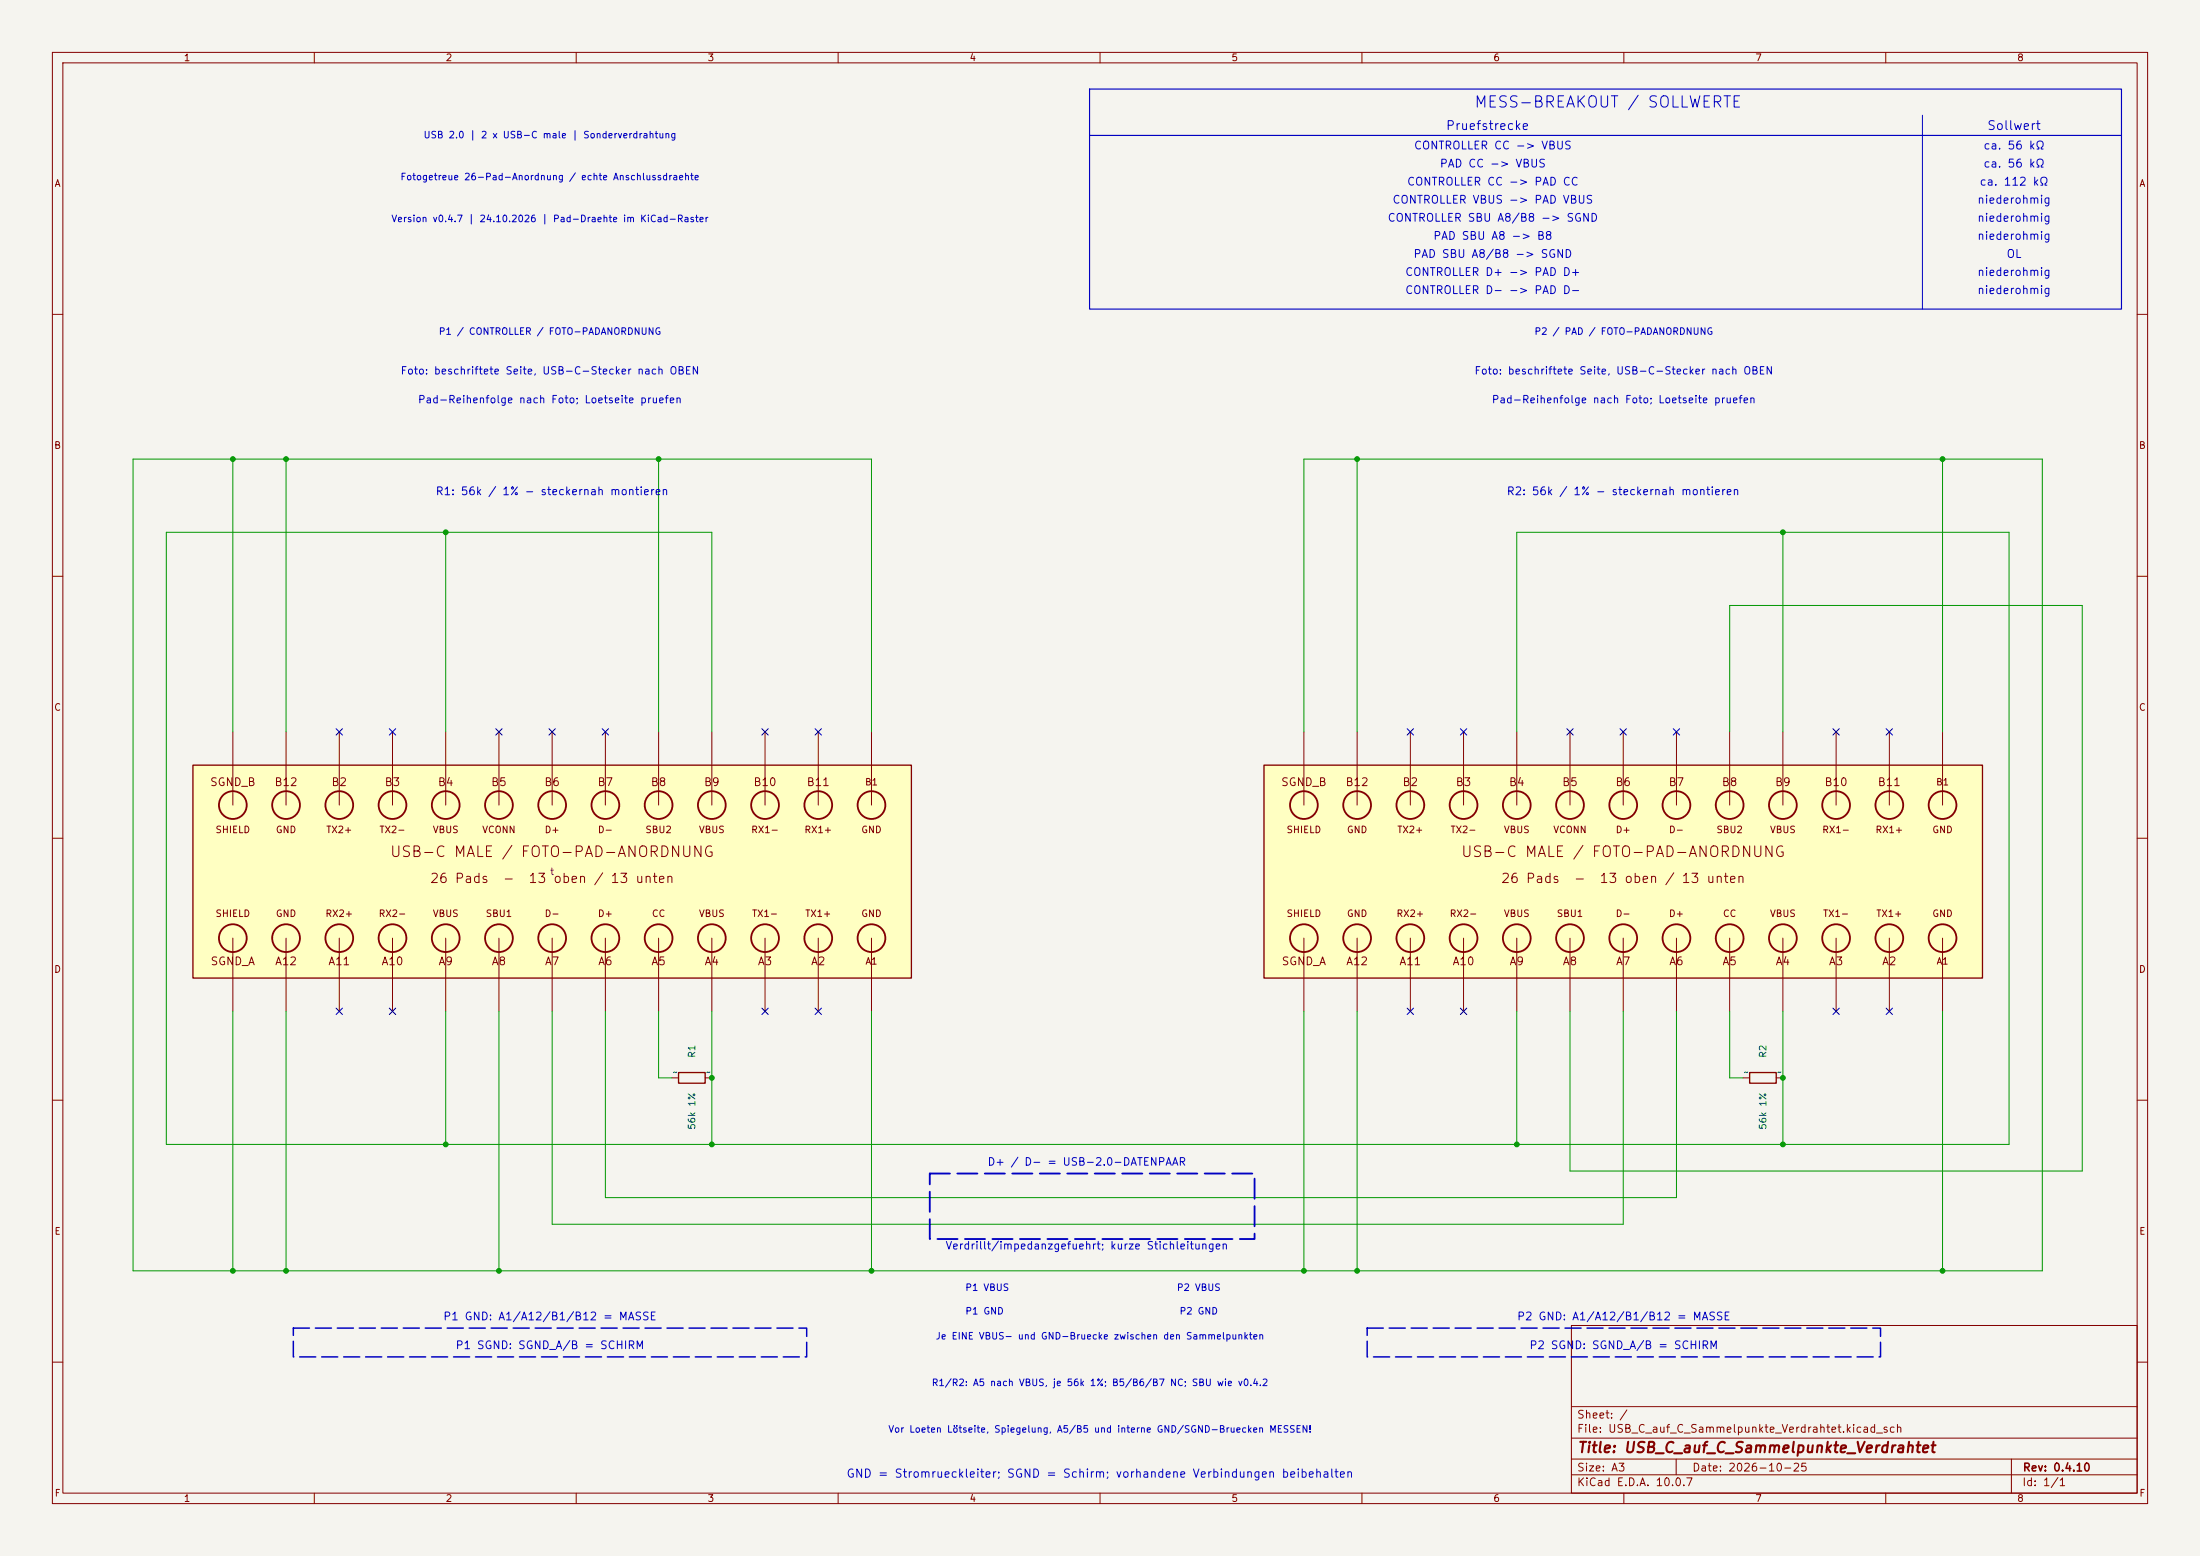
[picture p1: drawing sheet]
(kicad_sch
 (version 20260306)
 (generator "eeschema")
 (generator_version "10.0")
 (paper "A3")
 (title_block
  (title "USB_C_auf_C_Sammelpunkte_Verdrahtet")
  (date "2026-10-25")
  (rev "0.4.10"))
 (lib_symbols
  (symbol "Device:R"
   (pin_numbers (hide yes))
   (pin_names (offset 0)) (exclude_from_sim no) (in_bom yes) (on_board yes)
   (property "Reference" "R" (at 2.032 0 90) (effects (font (size 1.27 1.27))))
   (property "Value" "R" (at 0 0 90) (effects (font (size 1.27 1.27))))
   (property "Footprint" "" (at 0 0 90) (effects (font (size 1.27 1.27)) (hide yes)))
   (property "Datasheet" "~" (at 0 0 90) (effects (font (size 1.27 1.27)) (hide yes)))
   (property "Description" "Resistor" (at 0 0 90) (effects (font (size 1.27 1.27)) (hide yes)))
   (symbol "R_0_1"
    (rectangle (start -1.016 2.54) (end 1.016 -2.54) (stroke (width 0.254) (type default)) (fill (type none))))
   (symbol "R_1_1"
    (pin passive line (at 0 3.81 270) (length 1.27) (name "~" (effects (font (size 1.27 1.27)))) (number "1" (effects (font (size 1.27 1.27)))))
    (pin passive line (at 0 -3.81 90) (length 1.27) (name "~" (effects (font (size 1.27 1.27)))) (number "2" (effects (font (size 1.27 1.27)))))))
  (symbol "USB_C_Breakout_Original26:Male_26_Pads_Originalanordnung"
   (pin_numbers (hide yes))
   (pin_names
    (offset 1.016) (hide yes)) (exclude_from_sim no) (in_bom no) (on_board no)
   (in_pos_files yes)
   (duplicate_pin_numbers_are_jumpers no)
   (property "Reference" "P" (at 0 29.32 0) (show_name no) (do_not_autoplace no) (effects (font (size 1.27 1.27))))
   (property "Value" "Male_26_Pads_Originalanordnung" (at 0 26.32 0) (show_name no) (do_not_autoplace no) (effects (font (size 1.27 1.27))))
   (property "Footprint" "" (at 0 0 0) (show_name no) (do_not_autoplace no) (hide yes) (effects (font (size 1.27 1.27))))
   (property "Datasheet" "" (at 0 0 0) (show_name no) (do_not_autoplace no) (hide yes) (effects (font (size 1.27 1.27))))
   (property "Description" "" (at 0 0 0) (show_name no) (do_not_autoplace no) (hide yes) (effects (font (size 1.27 1.27))))
   (symbol "Male_26_Pads_Originalanordnung_0_1"
    (rectangle (start -68.58 20.32) (end 68.58 -20.32) (stroke (width 0.254) (type default)) (fill (type background)))
    (circle (center -60.96 12.7) (radius 2.65) (stroke (width 0.35) (type default)) (fill (type none)))
    (circle (center -60.96 -12.7) (radius 2.65) (stroke (width 0.35) (type default)) (fill (type none)))
    (circle (center -50.8 12.7) (radius 2.65) (stroke (width 0.35) (type default)) (fill (type none)))
    (circle (center -50.8 -12.7) (radius 2.65) (stroke (width 0.35) (type default)) (fill (type none)))
    (circle (center -40.64 12.7) (radius 2.65) (stroke (width 0.35) (type default)) (fill (type none)))
    (circle (center -40.64 -12.7) (radius 2.65) (stroke (width 0.35) (type default)) (fill (type none)))
    (circle (center -30.48 12.7) (radius 2.65) (stroke (width 0.35) (type default)) (fill (type none)))
    (circle (center -30.48 -12.7) (radius 2.65) (stroke (width 0.35) (type default)) (fill (type none)))
    (circle (center -20.32 12.7) (radius 2.65) (stroke (width 0.35) (type default)) (fill (type none)))
    (circle (center -20.32 -12.7) (radius 2.65) (stroke (width 0.35) (type default)) (fill (type none)))
    (circle (center -10.16 12.7) (radius 2.65) (stroke (width 0.35) (type default)) (fill (type none)))
    (circle (center -10.16 -12.7) (radius 2.65) (stroke (width 0.35) (type default)) (fill (type none)))
    (circle (center 0 12.7) (radius 2.65) (stroke (width 0.35) (type default)) (fill (type none)))
    (circle (center 0 -12.7) (radius 2.65) (stroke (width 0.35) (type default)) (fill (type none)))
    (circle (center 10.16 12.7) (radius 2.65) (stroke (width 0.35) (type default)) (fill (type none)))
    (circle (center 10.16 -12.7) (radius 2.65) (stroke (width 0.35) (type default)) (fill (type none)))
    (circle (center 20.32 12.7) (radius 2.65) (stroke (width 0.35) (type default)) (fill (type none)))
    (circle (center 20.32 -12.7) (radius 2.65) (stroke (width 0.35) (type default)) (fill (type none)))
    (circle (center 30.48 12.7) (radius 2.65) (stroke (width 0.35) (type default)) (fill (type none)))
    (circle (center 30.48 -12.7) (radius 2.65) (stroke (width 0.35) (type default)) (fill (type none)))
    (circle (center 40.64 12.7) (radius 2.65) (stroke (width 0.35) (type default)) (fill (type none)))
    (circle (center 40.64 -12.7) (radius 2.65) (stroke (width 0.35) (type default)) (fill (type none)))
    (circle (center 50.8 12.7) (radius 2.65) (stroke (width 0.35) (type default)) (fill (type none)))
    (circle (center 50.8 -12.7) (radius 2.65) (stroke (width 0.35) (type default)) (fill (type none)))
    (circle (center 60.96 12.7) (radius 2.65) (stroke (width 0.35) (type default)) (fill (type none)))
    (circle (center 60.96 -12.7) (radius 2.65) (stroke (width 0.35) (type default)) (fill (type none)))
    (text "SGND_B" (at -60.96 17.1 0) (effects (font (size 1.5 1.5))))
    (text "SHIELD" (at -60.96 8 0) (effects (font (size 1.27 1.27))))
    (text "SHIELD" (at -60.96 -8 0) (effects (font (size 1.27 1.27))))
    (text "SGND_A" (at -60.96 -17.1 0) (effects (font (size 1.5 1.5))))
    (text "B12" (at -50.8 17.1 0) (effects (font (size 1.5 1.5))))
    (text "GND" (at -50.8 8 0) (effects (font (size 1.27 1.27))))
    (text "GND" (at -50.8 -8 0) (effects (font (size 1.27 1.27))))
    (text "A12" (at -50.8 -17.1 0) (effects (font (size 1.5 1.5))))
    (text "B2" (at -40.64 17.1 0) (effects (font (size 1.5 1.5))))
    (text "TX2+" (at -40.64 8 0) (effects (font (size 1.27 1.27))))
    (text "RX2+" (at -40.64 -8 0) (effects (font (size 1.27 1.27))))
    (text "A11" (at -40.64 -17.1 0) (effects (font (size 1.5 1.5))))
    (text "B3" (at -30.48 17.1 0) (effects (font (size 1.5 1.5))))
    (text "TX2-" (at -30.48 8 0) (effects (font (size 1.27 1.27))))
    (text "RX2-" (at -30.48 -8 0) (effects (font (size 1.27 1.27))))
    (text "A10" (at -30.48 -17.1 0) (effects (font (size 1.5 1.5))))
    (text "B4" (at -20.32 17.1 0) (effects (font (size 1.5 1.5))))
    (text "VBUS" (at -20.32 8 0) (effects (font (size 1.27 1.27))))
    (text "VBUS" (at -20.32 -8 0) (effects (font (size 1.27 1.27))))
    (text "A9" (at -20.32 -17.1 0) (effects (font (size 1.5 1.5))))
    (text "B5" (at -10.16 17.1 0) (effects (font (size 1.5 1.5))))
    (text "VCONN" (at -10.16 8 0) (effects (font (size 1.27 1.27))))
    (text "SBU1" (at -10.16 -8 0) (effects (font (size 1.27 1.27))))
    (text "A8" (at -10.16 -17.1 0) (effects (font (size 1.5 1.5))))
    (text "B6" (at 0 17.1 0) (effects (font (size 1.5 1.5))))
    (text "D+" (at 0 8 0) (effects (font (size 1.27 1.27))))
    (text "USB-C MALE / FOTO-PAD-ANORDNUNG" (at 0 3.81 0) (effects (font (size 2.032 2.032))))
    (text "26 Pads  -  13 oben / 13 unten" (at 0 -1.27 0) (effects (font (size 1.778 1.778))))
    
    (text "D-" (at 0 -8 0) (effects (font (size 1.27 1.27))))
    (text "A7" (at 0 -17.1 0) (effects (font (size 1.5 1.5))))
    (text "B7" (at 10.16 17.1 0) (effects (font (size 1.5 1.5))))
    (text "D-" (at 10.16 8 0) (effects (font (size 1.27 1.27))))
    (text "D+" (at 10.16 -8 0) (effects (font (size 1.27 1.27))))
    (text "A6" (at 10.16 -17.1 0) (effects (font (size 1.5 1.5))))
    (text "B8" (at 20.32 17.1 0) (effects (font (size 1.5 1.5))))
    (text "SBU2" (at 20.32 8 0) (effects (font (size 1.27 1.27))))
    (text "CC" (at 20.32 -8 0) (effects (font (size 1.27 1.27))))
    (text "A5" (at 20.32 -17.1 0) (effects (font (size 1.5 1.5))))
    (text "B9" (at 30.48 17.1 0) (effects (font (size 1.5 1.5))))
    (text "VBUS" (at 30.48 8 0) (effects (font (size 1.27 1.27))))
    (text "VBUS" (at 30.48 -8 0) (effects (font (size 1.27 1.27))))
    (text "A4" (at 30.48 -17.1 0) (effects (font (size 1.5 1.5))))
    (text "B10" (at 40.64 17.1 0) (effects (font (size 1.5 1.5))))
    (text "RX1-" (at 40.64 8 0) (effects (font (size 1.27 1.27))))
    (text "TX1-" (at 40.64 -8 0) (effects (font (size 1.27 1.27))))
    (text "A3" (at 40.64 -17.1 0) (effects (font (size 1.5 1.5))))
    (text "B11" (at 50.8 17.1 0) (effects (font (size 1.5 1.5))))
    (text "RX1+" (at 50.8 8 0) (effects (font (size 1.27 1.27))))
    (text "TX1+" (at 50.8 -8 0) (effects (font (size 1.27 1.27))))
    (text "A2" (at 50.8 -17.1 0) (effects (font (size 1.5 1.5))))
    (text "B1" (at 60.96 17.1 0) (effects (font (size 1.25 1.25))))
    (text "GND" (at 60.96 8 0) (effects (font (size 1.27 1.27))))
    (text "GND" (at 60.96 -8 0) (effects (font (size 1.27 1.27))))
    (text "A1" (at 60.96 -17.1 0) (effects (font (size 1.25 1.25)))))
   (symbol "Male_26_Pads_Originalanordnung_1_1"
    (pin passive line (at 60.96 -26.67 90) (length 13.97) (name "GND" (effects (font (size 1.016 1.016)))) (number "A1" (effects (font (size 1.016 1.016)))))
    (pin passive line (at 50.8 -26.67 90) (length 13.97) (name "TX1+" (effects (font (size 1.016 1.016)))) (number "A2" (effects (font (size 1.016 1.016)))))
    (pin passive line (at 40.64 -26.67 90) (length 13.97) (name "TX1-" (effects (font (size 1.016 1.016)))) (number "A3" (effects (font (size 1.016 1.016)))))
    (pin passive line (at 30.48 -26.67 90) (length 13.97) (name "VBUS" (effects (font (size 1.016 1.016)))) (number "A4" (effects (font (size 1.016 1.016)))))
    (pin passive line (at 20.32 -26.67 90) (length 13.97) (name "CC" (effects (font (size 1.016 1.016)))) (number "A5" (effects (font (size 1.016 1.016)))))
    (pin passive line (at 10.16 -26.67 90) (length 13.97) (name "D+" (effects (font (size 1.016 1.016)))) (number "A6" (effects (font (size 1.016 1.016)))))
    (pin passive line (at 0 -26.67 90) (length 13.97) (name "D-" (effects (font (size 1.016 1.016)))) (number "A7" (effects (font (size 1.016 1.016)))))
    (pin passive line (at -10.16 -26.67 90) (length 13.97) (name "SBU1" (effects (font (size 1.016 1.016)))) (number "A8" (effects (font (size 1.016 1.016)))))
    (pin passive line (at -20.32 -26.67 90) (length 13.97) (name "VBUS" (effects (font (size 1.016 1.016)))) (number "A9" (effects (font (size 1.016 1.016)))))
    (pin passive line (at -30.48 -26.67 90) (length 13.97) (name "RX2-" (effects (font (size 1.016 1.016)))) (number "A10" (effects (font (size 1.016 1.016)))))
    (pin passive line (at -40.64 -26.67 90) (length 13.97) (name "RX2+" (effects (font (size 1.016 1.016)))) (number "A11" (effects (font (size 1.016 1.016)))))
    (pin passive line (at -50.8 -26.67 90) (length 13.97) (name "GND" (effects (font (size 1.016 1.016)))) (number "A12" (effects (font (size 1.016 1.016)))))
    (pin passive line (at 60.96 26.67 270) (length 13.97) (name "GND" (effects (font (size 1.016 1.016)))) (number "B1" (effects (font (size 1.016 1.016)))))
    (pin passive line (at -40.64 26.67 270) (length 13.97) (name "TX2+" (effects (font (size 1.016 1.016)))) (number "B2" (effects (font (size 1.016 1.016)))))
    (pin passive line (at -30.48 26.67 270) (length 13.97) (name "TX2-" (effects (font (size 1.016 1.016)))) (number "B3" (effects (font (size 1.016 1.016)))))
    (pin passive line (at -20.32 26.67 270) (length 13.97) (name "VBUS" (effects (font (size 1.016 1.016)))) (number "B4" (effects (font (size 1.016 1.016)))))
    (pin passive line (at -10.16 26.67 270) (length 13.97) (name "VCONN" (effects (font (size 1.016 1.016)))) (number "B5" (effects (font (size 1.016 1.016)))))
    (pin passive line (at 0 26.67 270) (length 13.97) (name "D+" (effects (font (size 1.016 1.016)))) (number "B6" (effects (font (size 1.016 1.016)))))
    (pin passive line (at 10.16 26.67 270) (length 13.97) (name "D-" (effects (font (size 1.016 1.016)))) (number "B7" (effects (font (size 1.016 1.016)))))
    (pin passive line (at 20.32 26.67 270) (length 13.97) (name "SBU2" (effects (font (size 1.016 1.016)))) (number "B8" (effects (font (size 1.016 1.016)))))
    (pin passive line (at 30.48 26.67 270) (length 13.97) (name "VBUS" (effects (font (size 1.016 1.016)))) (number "B9" (effects (font (size 1.016 1.016)))))
    (pin passive line (at 40.64 26.67 270) (length 13.97) (name "RX1-" (effects (font (size 1.016 1.016)))) (number "B10" (effects (font (size 1.016 1.016)))))
    (pin passive line (at 50.8 26.67 270) (length 13.97) (name "RX1+" (effects (font (size 1.016 1.016)))) (number "B11" (effects (font (size 1.016 1.016)))))
    (pin passive line (at -50.8 26.67 270) (length 13.97) (name "GND" (effects (font (size 1.016 1.016)))) (number "B12" (effects (font (size 1.016 1.016)))))
    (pin passive line (at -60.96 -26.67 90) (length 13.97) (name "SHIELD" (effects (font (size 1.016 1.016)))) (number "SGND_A" (effects (font (size 1.016 1.016)))))
    (pin passive line (at -60.96 26.67 270) (length 13.97) (name "SHIELD" (effects (font (size 1.016 1.016)))) (number "SGND_B" (effects (font (size 1.016 1.016))))))
   (embedded_fonts no)))
 (text "P2 GND"
  (exclude_from_sim no)
  (at 228.854 250.5 0)
  (effects (font (size 1.27 1.27))))
 (text "P2 VBUS"
  (exclude_from_sim no)
  (at 228.854 246 0)
  (effects (font (size 1.27 1.27))))
 (text "Version v0.4.7 | 24.10.2026 | Pad-Draehte im KiCad-Raster"
  (exclude_from_sim no)
  (at 105 42 0)
  (effects (font (size 1.27 1.27))))
 (text "P1 / CONTROLLER / FOTO-PADANORDNUNG"
  (exclude_from_sim no)
  (at 105 63.5 0)
  (effects (font (size 1.27 1.27))))
 (text "P1 VBUS"
  (exclude_from_sim no)
  (at 188.468 246 0)
  (effects (font (size 1.27 1.27))))
 (text "R1/R2: A5 nach VBUS, je 56k 1%; B5/B6/B7 NC; SBU wie v0.4.2"
  (exclude_from_sim no)
  (at 210 264.16 0)
  (effects (font (size 1.27 1.27))))
 (text "Fotogetreue 26-Pad-Anordnung / echte Anschlussdraehte"
  (exclude_from_sim no)
  (at 105 34 0)
  (effects (font (size 1.27 1.27))))
 (text "Vor Loeten Lötseite, Spiegelung, A5/B5 und interne GND/SGND-Bruecken MESSEN!"
  (exclude_from_sim no)
  (at 210 273.05 0)
  (effects (font (size 1.27 1.27))))
 (text "Je EINE VBUS- und GND-Bruecke zwischen den Sammelpunkten"
  (exclude_from_sim no)
  (at 210 255.27 0)
  (effects (font (size 1.27 1.27))))
 (text "USB 2.0 | 2 x USB-C male | Sonderverdrahtung"
  (exclude_from_sim no)
  (at 105 26 0)
  (effects (font (size 1.27 1.27))))
 (text "P2 / PAD / FOTO-PADANORDNUNG"
  (exclude_from_sim no)
  (at 310 63.5 0)
  (effects (font (size 1.27 1.27))))
 (text "P1 GND"
  (exclude_from_sim no)
  (at 187.96 250.5 0)
  (effects (font (size 1.27 1.27))))
 
 
 
 
 
 
 
 
 
 
 
 
 
 
 
 
 
 
 
 
 
 
 
 
 
 
 
 
 
 
 
 
 
 
 
 
 
 
 
 
 
 
 
 
 
 
  
 
 
 
 
 
 
 
 
 
 
 
 
 
 
 
 
 
 
 
 
 
 
 
 
 
 
 
 
 
 
 
 
 
  
 
  
 
 
 
 
  
 
 
 
 
 
  
 
  
 
 
 
 
 
 
 
 
 
 
 
 (symbol
  (lib_id "USB_C_Breakout_Original26:Male_26_Pads_Originalanordnung")
  (at 105.41 166.37 0)
  (unit 1)
  (body_style 1)
  (exclude_from_sim no)
  (in_bom yes)
  (on_board yes)
  (in_pos_files yes)
  (dnp no)
  (property "Reference" "P1" (at 105.41 195.69 0) (hide yes) (show_name no) (do_not_autoplace no) (effects (font (size 1.27 1.27)) (justify left)))
  (property "Value" "USB-C-male-26Pads" (at 105.41 192.69 0) (hide yes) (show_name no) (do_not_autoplace no) (effects (font (size 1.27 1.27)) (justify left)))
  (property "Footprint" "" (at 105.41 166.37 0) (show_name no) (do_not_autoplace no) (effects (font (size 1.27 1.27))))
  (property "Datasheet" "" (at 105.41 166.37 0) (show_name no) (do_not_autoplace no) (effects (font (size 1.27 1.27))))
  (property "Description" "t" (at 105.41 166.37 0) (show_name no) (do_not_autoplace no) (effects (font (size 1.27 1.27))))
  (pin "A1")
  (pin "B12")
  (pin "A2")
  (pin "B11")
  (pin "A3")
  (pin "B10")
  (pin "A4")
  (pin "B9")
  (pin "A5")
  (pin "B8")
  (pin "A6")
  (pin "B7")
  (pin "A7")
  (pin "B6")
  (pin "A8")
  (pin "B5")
  (pin "A9")
  (pin "B4")
  (pin "A10")
  (pin "B3")
  (pin "A11")
  (pin "B2")
  (pin "A12")
  (pin "B1")
  (pin "SGND_A")
  (pin "SGND_B"))
 (symbol
  (lib_id "USB_C_Breakout_Original26:Male_26_Pads_Originalanordnung")
  (at 309.88 166.37 0)
  (unit 1)
  (body_style 1)
  (exclude_from_sim no)
  (in_bom yes)
  (on_board yes)
  (in_pos_files yes)
  (dnp no)
  (property "Reference" "P2" (at 309.88 195.69 0) (hide yes) (show_name no) (do_not_autoplace no) (effects (font (size 1.27 1.27)) (justify left)))
  (property "Value" "USB-C-male-26Pads / 2" (at 309.88 192.69 0) (hide yes) (show_name no) (do_not_autoplace no) (effects (font (size 1.27 1.27)) (justify left)))
  (property "Footprint" "" (at 309.88 166.37 0) (show_name no) (do_not_autoplace no) (effects (font (size 1.27 1.27))))
  (property "Datasheet" "" (at 309.88 166.37 0) (show_name no) (do_not_autoplace no) (effects (font (size 1.27 1.27))))
  (property "Description" "" (at 309.88 166.37 0) (show_name no) (do_not_autoplace no) (effects (font (size 1.27 1.27))))
  (pin "A1")
  (pin "B12")
  (pin "A2")
  (pin "B11")
  (pin "A3")
  (pin "B10")
  (pin "A4")
  (pin "B9")
  (pin "A5")
  (pin "B8")
  (pin "A6")
  (pin "B7")
  (pin "A7")
  (pin "B6")
  (pin "A8")
  (pin "B5")
  (pin "A9")
  (pin "B4")
  (pin "A10")
  (pin "B3")
  (pin "A11")
  (pin "B2")
  (pin "A12")
  (pin "B1")
  (pin "SGND_A")
  (pin "SGND_B"))
 
 
 
 
 
 
 
 
 
 
 
 
 
 
 
 (symbol
  (lib_id "Device:R")
  (at 132.08 205.74 90)
  (unit 1)
  (exclude_from_sim no)
  (in_bom yes)
  (on_board yes)
  (dnp no)
  (property "Reference" "R1" (at 132.08 200.66 0) (effects (font (size 1.27 1.27))))
  (property "Value" "56k 1%" (at 132.08 212.09 0) (effects (font (size 1.27 1.27))))
  (property "Footprint" "" (at 115.57 204.47 0) (effects (font (size 1.27 1.27)) (hide yes)))
  (property "Datasheet" "~" (at 115.57 204.47 0) (effects (font (size 1.27 1.27)) (hide yes)))
  (pin "1")
  (pin "2"))
 (symbol
  (lib_id "Device:R")
  (at 336.55 205.74 90)
  (unit 1)
  (exclude_from_sim no)
  (in_bom yes)
  (on_board yes)
  (dnp no)
  (property "Reference" "R2" (at 336.55 200.66 0) (effects (font (size 1.27 1.27))))
  (property "Value" "56k 1%" (at 336.55 212.09 0) (effects (font (size 1.27 1.27))))
  (property "Footprint" "" (at 320.04 204.47 0) (effects (font (size 1.27 1.27)) (hide yes)))
  (property "Datasheet" "~" (at 320.04 204.47 0) (effects (font (size 1.27 1.27)) (hide yes)))
  (pin "1")
  (pin "2"))
 
 
 
 
 
 
 
 
 
 
 
 
 
 
 
 
 
 
 
 (text "Foto: beschriftete Seite, USB-C-Stecker nach OBEN" (exclude_from_sim no) (at 105 71 0) (effects (font (size 1.42 1.42))))
 (text "Pad-Reihenfolge nach Foto; Loetseite pruefen" (exclude_from_sim no) (at 105 76.5 0) (effects (font (size 1.42 1.42))))
 (text "Foto: beschriftete Seite, USB-C-Stecker nach OBEN" (exclude_from_sim no) (at 310 71 0) (effects (font (size 1.42 1.42))))
 (text "Pad-Reihenfolge nach Foto; Loetseite pruefen" (exclude_from_sim no) (at 310 76.5 0) (effects (font (size 1.42 1.42))))
 (text "R1: 56k / 1% - steckernah montieren" (exclude_from_sim no) (at 105.41 94 0) (effects (font (size 1.5 1.5))))
 (text "R2: 56k / 1% - steckernah montieren" (exclude_from_sim no) (at 309.88 94 0) (effects (font (size 1.5 1.5))))
 (text "P1 GND: A1/A12/B1/B12 = MASSE" (exclude_from_sim no) (at 105 251.5 0) (effects (font (size 1.5 1.5))))
 (text "P1 SGND: SGND_A/B = SCHIRM" (exclude_from_sim no) (at 105 257 0) (effects (font (size 1.5 1.5))))
 (text "P2 GND: A1/A12/B1/B12 = MASSE" (exclude_from_sim no) (at 310 251.5 0) (effects (font (size 1.5 1.5))))
 (text "P2 SGND: SGND_A/B = SCHIRM" (exclude_from_sim no) (at 310 257 0) (effects (font (size 1.5 1.5))))
 (polyline (pts (xy 56 253.5) (xy 154 253.5) (xy 154 259) (xy 56 259) (xy 56 253.5)) (stroke (width 0.28) (type dash)) (fill (type none)))
 (polyline (pts (xy 261 253.5) (xy 359 253.5) (xy 359 259) (xy 261 259) (xy 261 253.5)) (stroke (width 0.28) (type dash)) (fill (type none)))
 (text "GND = Stromrueckleiter; SGND = Schirm; vorhandene Verbindungen beibehalten" (exclude_from_sim no) (at 210 281.5 0) (effects (font (size 1.58 1.58))))
 (text "D+ / D- = USB-2.0-DATENPAAR" (exclude_from_sim no) (at 207.5 222 0) (effects (font (size 1.46 1.46))))
 (text "Verdrillt/impedanzgefuehrt; kurze Stichleitungen" (exclude_from_sim no) (at 207.5 238 0) (effects (font (size 1.46 1.46))))
 (polyline (pts (xy 177.5 224) (xy 239.5 224) (xy 239.5 236.5) (xy 177.5 236.5) (xy 177.5 224)) (stroke (width 0.35) (type dash)) (fill (type none)))
 (text "MESS-BREAKOUT / SOLLWERTE" (exclude_from_sim no) (at 307 19.7 0) (effects (font (size 2.15 2.15))))
 (text "Pruefstrecke" (exclude_from_sim no) (at 284 24.2 0) (effects (font (size 1.7 1.7))))
 (text "Sollwert" (exclude_from_sim no) (at 384.5 24.2 0) (effects (font (size 1.7 1.7))))
 (text "CONTROLLER CC -> VBUS" (exclude_from_sim no) (at 285 28 0) (effects (font (size 1.5 1.5))))
 (text "ca. 56 kΩ" (exclude_from_sim no) (at 384.5 28 0) (effects (font (size 1.53 1.53))))
 (text "PAD CC -> VBUS" (exclude_from_sim no) (at 285 31.45 0) (effects (font (size 1.5 1.5))))
 (text "ca. 56 kΩ" (exclude_from_sim no) (at 384.5 31.45 0) (effects (font (size 1.53 1.53))))
 (text "CONTROLLER CC -> PAD CC" (exclude_from_sim no) (at 285 34.9 0) (effects (font (size 1.5 1.5))))
 (text "ca. 112 kΩ" (exclude_from_sim no) (at 384.5 34.9 0) (effects (font (size 1.53 1.53))))
 (text "CONTROLLER VBUS -> PAD VBUS" (exclude_from_sim no) (at 285 38.35 0) (effects (font (size 1.5 1.5))))
 (text "niederohmig" (exclude_from_sim no) (at 384.5 38.35 0) (effects (font (size 1.53 1.53))))
 (text "CONTROLLER SBU A8/B8 -> SGND" (exclude_from_sim no) (at 285 41.8 0) (effects (font (size 1.5 1.5))))
 (text "niederohmig" (exclude_from_sim no) (at 384.5 41.8 0) (effects (font (size 1.53 1.53))))
 (text "PAD SBU A8 -> B8" (exclude_from_sim no) (at 285 45.25 0) (effects (font (size 1.5 1.5))))
 (text "niederohmig" (exclude_from_sim no) (at 384.5 45.25 0) (effects (font (size 1.53 1.53))))
 (text "PAD SBU A8/B8 -> SGND" (exclude_from_sim no) (at 285 48.7 0) (effects (font (size 1.5 1.5))))
 (text "OL" (exclude_from_sim no) (at 384.5 48.7 0) (effects (font (size 1.53 1.53))))
 (text "CONTROLLER D+ -> PAD D+" (exclude_from_sim no) (at 285 52.15 0) (effects (font (size 1.5 1.5))))
 (text "niederohmig" (exclude_from_sim no) (at 384.5 52.15 0) (effects (font (size 1.53 1.53))))
 (text "CONTROLLER D- -> PAD D-" (exclude_from_sim no) (at 285 55.6 0) (effects (font (size 1.5 1.5))))
 (text "niederohmig" (exclude_from_sim no) (at 384.5 55.6 0) (effects (font (size 1.53 1.53))))
 (polyline (pts (xy 208 17) (xy 405 17) (xy 405 59) (xy 208 59) (xy 208 17)) (stroke (width 0.22) (type default)) (fill (type none)))
 (polyline (pts (xy 367 22) (xy 367 59)) (stroke (width 0.18) (type default)) (fill (type none)))
 (polyline (pts (xy 208 25.85) (xy 405 25.85)) (stroke (width 0.22) (type default)) (fill (type none)))
 (wire (pts (xy 25.4 87.63) (xy 44.45 87.63)) (stroke (width 0) (type default)))
 (wire (pts (xy 44.45 87.63) (xy 54.61 87.63)) (stroke (width 0) (type default)))
 (wire (pts (xy 54.61 87.63) (xy 125.73 87.63)) (stroke (width 0) (type default)))
 (wire (pts (xy 125.73 87.63) (xy 166.37 87.63)) (stroke (width 0) (type default)))
 (wire (pts (xy 248.92 87.63) (xy 259.08 87.63)) (stroke (width 0) (type default)))
 (wire (pts (xy 259.08 87.63) (xy 370.84 87.63)) (stroke (width 0) (type default)))
 (wire (pts (xy 370.84 87.63) (xy 389.89 87.63)) (stroke (width 0) (type default)))
 (wire (pts (xy 25.4 87.63) (xy 25.4 242.57)) (stroke (width 0) (type default)))
 (wire (pts (xy 389.89 87.63) (xy 389.89 242.57)) (stroke (width 0) (type default)))
 (wire (pts (xy 44.45 139.7) (xy 44.45 87.63)) (stroke (width 0) (type default)))
 (wire (pts (xy 54.61 139.7) (xy 54.61 87.63)) (stroke (width 0) (type default)))
 (wire (pts (xy 166.37 139.7) (xy 166.37 87.63)) (stroke (width 0) (type default)))
 (wire (pts (xy 125.73 139.7) (xy 125.73 87.63)) (stroke (width 0) (type default)))
 (wire (pts (xy 248.92 139.7) (xy 248.92 87.63)) (stroke (width 0) (type default)))
 (wire (pts (xy 259.08 139.7) (xy 259.08 87.63)) (stroke (width 0) (type default)))
 (wire (pts (xy 370.84 139.7) (xy 370.84 87.63)) (stroke (width 0) (type default)))
 (wire (pts (xy 25.4 242.57) (xy 44.45 242.57)) (stroke (width 0) (type default)))
 (wire (pts (xy 44.45 242.57) (xy 54.61 242.57)) (stroke (width 0) (type default)))
 (wire (pts (xy 54.61 242.57) (xy 95.25 242.57)) (stroke (width 0) (type default)))
 (wire (pts (xy 95.25 242.57) (xy 166.37 242.57)) (stroke (width 0) (type default)))
 (wire (pts (xy 166.37 242.57) (xy 248.92 242.57)) (stroke (width 0) (type default)))
 (wire (pts (xy 248.92 242.57) (xy 259.08 242.57)) (stroke (width 0) (type default)))
 (wire (pts (xy 259.08 242.57) (xy 370.84 242.57)) (stroke (width 0) (type default)))
 (wire (pts (xy 370.84 242.57) (xy 389.89 242.57)) (stroke (width 0) (type default)))
 (wire (pts (xy 44.45 193.04) (xy 44.45 242.57)) (stroke (width 0) (type default)))
 (wire (pts (xy 54.61 193.04) (xy 54.61 242.57)) (stroke (width 0) (type default)))
 (wire (pts (xy 166.37 193.04) (xy 166.37 242.57)) (stroke (width 0) (type default)))
 (wire (pts (xy 95.25 193.04) (xy 95.25 242.57)) (stroke (width 0) (type default)))
 (wire (pts (xy 248.92 193.04) (xy 248.92 242.57)) (stroke (width 0) (type default)))
 (wire (pts (xy 259.08 193.04) (xy 259.08 242.57)) (stroke (width 0) (type default)))
 (wire (pts (xy 370.84 193.04) (xy 370.84 242.57)) (stroke (width 0) (type default)))
 (wire (pts (xy 31.75 101.6) (xy 85.09 101.6)) (stroke (width 0) (type default)))
 (wire (pts (xy 85.09 101.6) (xy 135.89 101.6)) (stroke (width 0) (type default)))
 (wire (pts (xy 289.56 101.6) (xy 340.36 101.6)) (stroke (width 0) (type default)))
 (wire (pts (xy 340.36 101.6) (xy 383.54 101.6)) (stroke (width 0) (type default)))
 (wire (pts (xy 31.75 101.6) (xy 31.75 218.44)) (stroke (width 0) (type default)))
 (wire (pts (xy 383.54 101.6) (xy 383.54 218.44)) (stroke (width 0) (type default)))
 (wire (pts (xy 85.09 139.7) (xy 85.09 101.6)) (stroke (width 0) (type default)))
 (wire (pts (xy 289.56 139.7) (xy 289.56 101.6)) (stroke (width 0) (type default)))
 (wire (pts (xy 135.89 139.7) (xy 135.89 101.6)) (stroke (width 0) (type default)))
 (wire (pts (xy 340.36 139.7) (xy 340.36 101.6)) (stroke (width 0) (type default)))
 (wire (pts (xy 31.75 218.44) (xy 85.09 218.44)) (stroke (width 0) (type default)))
 (wire (pts (xy 85.09 218.44) (xy 135.89 218.44)) (stroke (width 0) (type default)))
 (wire (pts (xy 135.89 218.44) (xy 289.56 218.44)) (stroke (width 0) (type default)))
 (wire (pts (xy 289.56 218.44) (xy 340.36 218.44)) (stroke (width 0) (type default)))
 (wire (pts (xy 340.36 218.44) (xy 383.54 218.44)) (stroke (width 0) (type default)))
 (wire (pts (xy 85.09 193.04) (xy 85.09 218.44)) (stroke (width 0) (type default)))
 (wire (pts (xy 289.56 193.04) (xy 289.56 218.44)) (stroke (width 0) (type default)))
 (wire (pts (xy 135.89 193.04) (xy 135.89 205.74)) (stroke (width 0) (type default)))
 (wire (pts (xy 135.89 205.74) (xy 135.89 218.44)) (stroke (width 0) (type default)))
 (wire (pts (xy 340.36 193.04) (xy 340.36 205.74)) (stroke (width 0) (type default)))
 (wire (pts (xy 340.36 205.74) (xy 340.36 218.44)) (stroke (width 0) (type default)))
 (wire (pts (xy 125.73 193.04) (xy 125.73 205.74)) (stroke (width 0) (type default)))
 (wire (pts (xy 125.73 205.74) (xy 128.27 205.74)) (stroke (width 0) (type default)))
 (wire (pts (xy 330.2 193.04) (xy 330.2 205.74)) (stroke (width 0) (type default)))
 (wire (pts (xy 330.2 205.74) (xy 332.74 205.74)) (stroke (width 0) (type default)))
 (wire (pts (xy 115.57 193.04) (xy 115.57 228.6)) (stroke (width 0) (type default)))
 (wire (pts (xy 115.57 228.6) (xy 320.04 228.6)) (stroke (width 0) (type default)))
 (wire (pts (xy 320.04 228.6) (xy 320.04 193.04)) (stroke (width 0) (type default)))
 (wire (pts (xy 105.41 193.04) (xy 105.41 233.68)) (stroke (width 0) (type default)))
 (wire (pts (xy 105.41 233.68) (xy 309.88 233.68)) (stroke (width 0) (type default)))
 (wire (pts (xy 309.88 233.68) (xy 309.88 193.04)) (stroke (width 0) (type default)))
 (wire (pts (xy 330.2 139.7) (xy 330.2 115.57)) (stroke (width 0) (type default)))
 (wire (pts (xy 330.2 115.57) (xy 397.51 115.57)) (stroke (width 0) (type default)))
 (wire (pts (xy 397.51 115.57) (xy 397.51 223.52)) (stroke (width 0) (type default)))
 (wire (pts (xy 397.51 223.52) (xy 299.72 223.52)) (stroke (width 0) (type default)))
 (wire (pts (xy 299.72 223.52) (xy 299.72 193.04)) (stroke (width 0) (type default)))
 (junction (at 44.45 87.63) (diameter 0) (color 0 0 0 0))
 (junction (at 44.45 242.57) (diameter 0) (color 0 0 0 0))
 (junction (at 54.61 87.63) (diameter 0) (color 0 0 0 0))
 (junction (at 54.61 242.57) (diameter 0) (color 0 0 0 0))
 (junction (at 85.09 101.6) (diameter 0) (color 0 0 0 0))
 (junction (at 85.09 218.44) (diameter 0) (color 0 0 0 0))
 (junction (at 95.25 242.57) (diameter 0) (color 0 0 0 0))
 (junction (at 125.73 87.63) (diameter 0) (color 0 0 0 0))
 (junction (at 135.89 205.74) (diameter 0) (color 0 0 0 0))
 (junction (at 135.89 218.44) (diameter 0) (color 0 0 0 0))
 (junction (at 166.37 242.57) (diameter 0) (color 0 0 0 0))
 (junction (at 248.92 242.57) (diameter 0) (color 0 0 0 0))
 (junction (at 259.08 87.63) (diameter 0) (color 0 0 0 0))
 (junction (at 259.08 242.57) (diameter 0) (color 0 0 0 0))
 (junction (at 289.56 218.44) (diameter 0) (color 0 0 0 0))
 (junction (at 340.36 101.6) (diameter 0) (color 0 0 0 0))
 (junction (at 340.36 205.74) (diameter 0) (color 0 0 0 0))
 (junction (at 340.36 218.44) (diameter 0) (color 0 0 0 0))
 (junction (at 370.84 87.63) (diameter 0) (color 0 0 0 0))
 (junction (at 370.84 242.57) (diameter 0) (color 0 0 0 0))
 (no_connect (at 156.21 193.04))
 (no_connect (at 146.05 193.04))
 (no_connect (at 74.93 193.04))
 (no_connect (at 64.77 193.04))
 (no_connect (at 156.21 139.7))
 (no_connect (at 146.05 139.7))
 (no_connect (at 115.57 139.7))
 (no_connect (at 105.41 139.7))
 (no_connect (at 95.25 139.7))
 (no_connect (at 74.93 139.7))
 (no_connect (at 64.77 139.7))
 (no_connect (at 360.68 193.04))
 (no_connect (at 350.52 193.04))
 (no_connect (at 279.4 193.04))
 (no_connect (at 269.24 193.04))
 (no_connect (at 360.68 139.7))
 (no_connect (at 350.52 139.7))
 (no_connect (at 320.04 139.7))
 (no_connect (at 309.88 139.7))
 (no_connect (at 299.72 139.7))
 (no_connect (at 279.4 139.7))
 (no_connect (at 269.24 139.7))
 (sheet_instances
  (path ""
   (page "1")))
 (embedded_fonts no))
